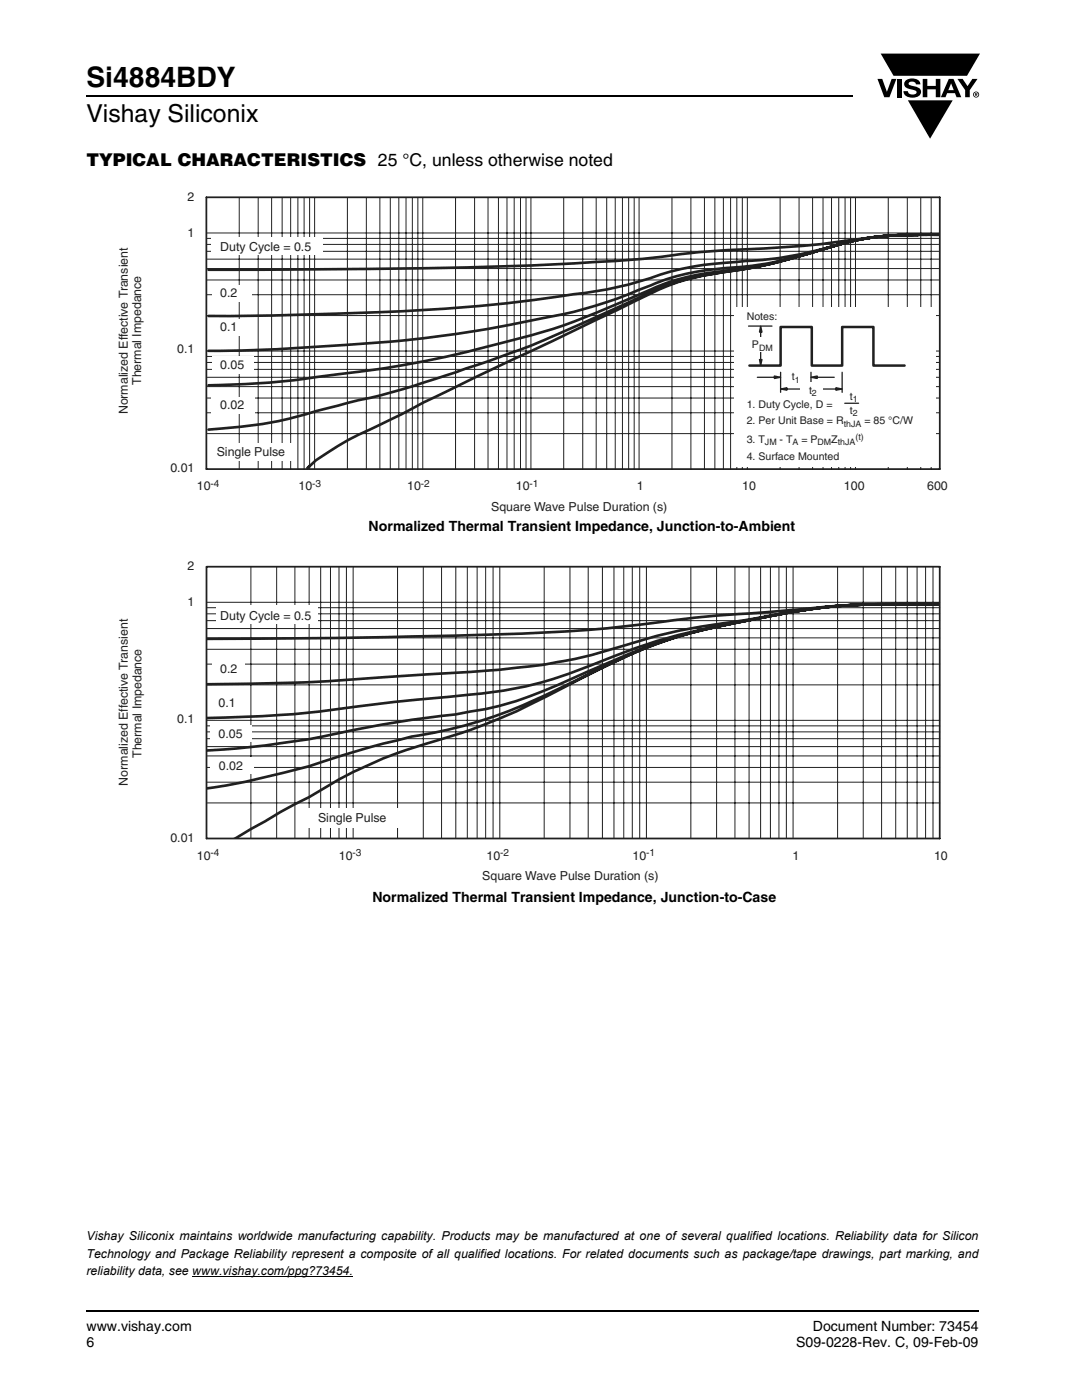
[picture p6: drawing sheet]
<svg xmlns="http://www.w3.org/2000/svg" width="216mm" height="279mm" viewBox="0 0 216 279" stroke-linecap="round" stroke-linejoin="round" font-family="sans-serif">
<path d="M17.1 18.9h.2v.3h-.2zM17.1 261.5h.2v.4h-.2z" fill="#000"/>
<path d="M17.3 19.1h152.9M17.3 261.7h178.1" fill="none" stroke="#000" stroke-width=".36"/>
<path d="M175.1 10.7h20.4v17h-20.4z" fill="#fff"/>
<g fill="#000">
<path d="M175.1 15.7h.9l1 2.6 .9-2.6h1l-1.4 3.7h-1.1zM179 15.7h.9v3.7h-.9zM180.7 16.1a2.09 2.09 0 0 1 2.9 .3v.4h-.8a.79 .79 0 0 0-.7-.5 .79 .79 0 0 0-.8 .4l.2 .3 1 .3a1.09 1.09 0 0 1 1.3 1 1.09 1.09 0 0 1-1.1 1.1 1.74 1.74 0 0 1-2.4-1.2h.9a.96 .96 0 0 0 .8 .7 .96 .96 0 0 0 .9-.5 1.31 1.31 0 0 0-1.2-.6 1.05 1.05 0 0 1-1.1-.5 1.05 1.05 0 0 1 .1-1.2zM184.1 15.7h.9v1.5h1.7v-1.5h.9v3.7h-.9v-1.6h-1.7v1.6h-.9zM191 15.7h1.1l1 1.5 .9-1.5h1.1l-1.6 2.3v1.4h-.9v-1.4zM175.7 10.7h19.8l-2.5 4.4h-3.9h-10.8zM181.2 20h8.9l-4.5 7.7z"/>
<path d="M189.8 16.6l.5 1.4h-1.1zM189.3 15.7l-1.6 3.7h1l.3-.8h1.6l.3 .8h.9l-1.5-3.7z"/>
<path d="M194.7 18.6l.2 .1v.1h-.2zM194.5 18.5v.7h.2v-.3l.3 .3-.1-.3 .1-.2v-.1z"/>
<path d="M194.3 18.9a.46 .46 0 0 1 .9 0 .46 .46 0 0 1-.9 0zM194.2 18.9a.61 .61 0 0 0 1.2 0 .61 .61 0 0 0-1.2 0z"/>
</g>
<path d="M38.4 254.8h32" fill="none" stroke="#000" stroke-width=".2"/>
<path d="M23.4 38.3h166.4v64.1h-166.4z" fill="#fff"/>
<path d="M179.2 46.9h4a128.9 128.9 0 0 0-19.3 1.8 375.3 375.3 0 0 1-21.3 1.4l-3.7 .3a221.8 221.8 0 0 1-23.8 2.1 1453 1453 0 0 1-71.4 1.3h-2.1M181 46.9h2.2a55.9 55.9 0 0 0-18.5 2.6 68.4 68.4 0 0 1-15.8 2.6l-2.1 .2a58.7 58.7 0 0 0-18.9 3.8 81.4 81.4 0 0 1-14.9 2.9 374.1 374.1 0 0 1-48.5 3.7l-13.3 .3-9.6 .1M183 46.9h.2h-2.1a53 53 0 0 0-17.2 2.9 75.3 75.3 0 0 1-21.1 3.9 42.3 42.3 0 0 0-12.9 3.3l-2.5 .9a88.3 88.3 0 0 1-20.2 5.8 251.1 251.1 0 0 1-40.7 5.3l-13.4 .8-11.5 .2M185 46.9a57.5 57.5 0 0 0-21.7 3.1 90.8 90.8 0 0 1-21.9 4.5 44.3 44.3 0 0 0-14 4.3 139 139 0 0 1-26.8 9.5 221.9 221.9 0 0 1-37 6.9 155.3 155.3 0 0 1-22 1.7M187.3 46.9a66.6 66.6 0 0 0-19.7 1.8 131.1 131.1 0 0 1-26.2 6.1 46 46 0 0 0-14.3 4.8l-7 3.2a234.9 234.9 0 0 1-29.1 11.5 174.1 174.1 0 0 1-21.5 6.1l-6.5 1.7a83.7 83.7 0 0 1-21.4 3.6M187.3 46.9h-2.6a56.6 56.6 0 0 0-20.9 3 112 112 0 0 1-21.8 4.8 45.6 45.6 0 0 0-15.5 5.5l-31 14.8-11 5.3-4.3 2.3-4.2 2.1a65.1 65.1 0 0 0-13 7.2l-1.7 1.5 .4-.4" fill="none" stroke="#231f20" stroke-width=".53"/>
<g fill="none" stroke="#231f20" stroke-width=".2">
<path d="M47.7 39.4v54.2M51.5 39.4v54.2M54.2 39.4v54.2M56.3 39.4v54.2M58 39.4v54.2M59.4 39.4v54.2M60.7 39.4v54.2M61.8 39.4v54.2M62.8 39.4v54.2M69.3 39.4v54.2M73.1 39.4v54.2M75.8 39.4v54.2"/>
<path d="M77.9 39.4v54.2M79.6 39.4v54.2M81 39.4v54.2M82.3 39.4v54.2M83.4 39.4v54.2M84.4 39.4v54.2M90.9 39.4v54.2M94.7 39.4v54.2M97.4 39.4v54.2M99.5 39.4v54.2M101.2 39.4v54.2M102.6 39.4v54.2"/>
<path d="M103.9 39.4v54.2M105 39.4v54.2M105.9 39.4v54.2M112.5 39.4v54.2M116.3 39.4v54.2M119 39.4v54.2M121.1 39.4v54.2M122.8 39.4v54.2M124.2 39.4v54.2M125.4 39.4v54.2M126.5 39.4v54.2M127.5 39.4v54.2"/>
<path d="M134.1 39.4v54.2M137.9 39.4v54.2M140.6 39.4v54.2M142.6 39.4v54.2M144.3 39.4v54.2M145.8 39.4v54.2M147 39.4v54.2M148.1 39.4v54.2M149.1 39.4v54.2M155.7 39.4v54.2M159.4 39.4v54.2M162.1 39.4v54.2"/>
<path d="M164.2 39.4v54.2M165.9 39.4v54.2M167.4 39.4v54.2M168.6 39.4v54.2M169.7 39.4v54.2M170.7 39.4v54.2M177.2 39.4v54.2M181 39.4v54.2M183.7 39.4v54.2M185.8 39.4v54.2M41.2 50.2h146.3M41.2 48.8h146.3"/>
<path d="M41.2 51.7h146.3M41.2 58.8h146.3M41.2 55.9h146.3M41.2 53.6h146.3M41.2 47.6h146.3M41.2 46.5h146.3M41.2 70.1h146.3M41.2 79.4h146.3M41.2 77.2h146.3M41.2 75.3h146.3M41.2 73.7h146.3M41.2 72.3h146.3"/>
<path d="M41.2 71.1h146.3M41.2 63h146.3M41.2 86.5h146.3M41.2 82.4h146.3"/>
</g>
<g fill="#fff">
<path d="M42.3 56.8h7.9v3.4h-7.9z"/>
<path d="M42.3 63.6h7.3v3.4h-7.3z"/>
<path d="M42.3 71.1h8.3v3.4h-8.3z"/>
<path d="M42.3 79.2h8.6v3.4h-8.6z"/>
<path d="M41.5 88.5h17.7v3.4h-17.7z"/>
<path d="M42.3 47.5h22.2v3.4h-22.2z"/>
<path d="M146.6 61.2h40.1v31.8h-40.1z"/>
</g>
<path d="M149.4 65.1h4.6M155.8 74.3v4M161.8 74.3v2M168 74.3v4M168.6 80.5h2.7" fill="none" stroke="#231f20" stroke-width=".26"/>
<path d="M155.8 77.6l1.2-.2v.5z" fill="#231f20"/>
<path d="M155.8 77.6l1.2-.2v.5zM156.6 77.6h3.8" fill="none" stroke="#231f20" stroke-width=".26"/>
<path d="M166.8 77.4l1.2 .2-1.2 .3z" fill="#231f20"/>
<path d="M163.4 77.6h3.8M166.8 77.4l1.2 .2-1.2 .3z" fill="none" stroke="#231f20" stroke-width=".26"/>
<path d="M154.5 75l1.3 .3-1.3 .2z" fill="#231f20"/>
<path d="M151.1 75.3h3.8M154.5 75l1.3 .3-1.3 .2z" fill="none" stroke="#231f20" stroke-width=".26"/>
<path d="M161.8 75.3l1.3-.3v.5z" fill="#231f20"/>
<path d="M161.8 75.3l1.3-.3v.5zM162.7 75.3h3.8" fill="none" stroke="#231f20" stroke-width=".26"/>
<g fill="#fff">
<path d="M156.3 73.6h4.5v3h-4.5z"/>
<path d="M159.8 76.3h4.4v2.9h-4.4z"/>
</g>
<path d="M151.5 71.8h.5l-.2 1.2z" fill="#231f20"/>
<path d="M151.5 71.8h.5l-.2 1.2zM151.8 68.5v3.6" fill="none" stroke="#231f20" stroke-width=".26"/>
<path d="M151.8 65.1l.2 1.2h-.5z" fill="#231f20"/>
<path d="M151.8 65.1l.2 1.2h-.5zM151.8 65.9v3.7" fill="none" stroke="#231f20" stroke-width=".26"/>
<path d="M148.3 67.3h7v2.9h-7z" fill="#fff"/>
<path d="M149.5 73h6.3v-7.7h6.2v7.7h6v-7.7h6.3v7.7h6.2" fill="none" stroke="#231f20" stroke-width=".5"/>
<path d="M41.2 39.4v54.2M41.2 39.4h146.3M187.5 39.4v54.2h-146.3" fill="none" stroke="#231f20" stroke-width=".35"/>
<path d="M23.4 112h166.4v64.1h-166.4z" fill="#fff"/>
<path d="M187.5 120.6a218.5 218.5 0 0 0-32 1.4 295.8 295.8 0 0 0-24.5 2.2 319.4 319.4 0 0 1-39.1 2.6l-24.1 .5-26.5 .2M187.5 120.6a191.4 191.4 0 0 0-24.7 .8l-13.5 2.3a127.9 127.9 0 0 0-23 4.6l-2.7 .8a92.4 92.4 0 0 1-20.5 4.2l-9.3 .8-16 1a399.7 399.7 0 0 1-36.5 1.5M187.5 120.6a191.3 191.3 0 0 0-24.7 .8l-8.1 1.4a240.6 240.6 0 0 0-24.4 5.4l-7.6 2.7a98.2 98.2 0 0 1-22 6.9l-9.5 1.1a611 611 0 0 0-30.8 3.5l-9.3 .6-9.8 .3M187.5 120.6h-4a124.9 124.9 0 0 0-31.2 2.6 128.5 128.5 0 0 0-20.4 4.9l-6 2.2-7.2 3.1a199.4 199.4 0 0 1-15.6 6.5 92.5 92.5 0 0 1-18.4 3.4l-12.4 2a170.5 170.5 0 0 1-31 4.5M187.5 120.6h-8.9a127 127 0 0 0-29.2 3.2 98.4 98.4 0 0 0-30.7 10.1l-2.9 1.4a116 116 0 0 1-25.7 10.2l-4.8 1a140.6 140.6 0 0 0-20.7 5.4l-2.9 1-8.7 2.2a108.9 108.9 0 0 1-11.7 2.2M187.5 120.6a178.4 178.4 0 0 0-25.4 .9 311.2 311.2 0 0 0-25.6 5.2 106.6 106.6 0 0 0-20.8 8.9l-3.3 1.7a130.4 130.4 0 0 1-29.5 11.8l-1.2 .4a82.1 82.1 0 0 0-20 9.6l-5.7 2.9-8.8 5.2" fill="none" stroke="#231f20" stroke-width=".53"/>
<g fill="none" stroke="#231f20" stroke-width=".2">
<path d="M50.1 113.1v54.2M55.2 113.1v54.2M58.8 113.1v54.2M61.7 113.1v54.2M64 113.1v54.2M65.9 113.1v54.2M67.6 113.1v54.2M69.1 113.1v54.2M70.5 113.1v54.2M79.3 113.1v54.2M84.5 113.1v54.2M88.1 113.1v54.2"/>
<path d="M90.9 113.1v54.2M93.2 113.1v54.2M95.2 113.1v54.2M96.9 113.1v54.2M98.4 113.1v54.2M99.7 113.1v54.2M108.6 113.1v54.2M113.7 113.1v54.2M117.4 113.1v54.2M120.2 113.1v54.2M122.5 113.1v54.2M124.5 113.1v54.2"/>
<path d="M126.2 113.1v54.2M127.6 113.1v54.2M129 113.1v54.2M137.8 113.1v54.2M143 113.1v54.2M146.6 113.1v54.2M149.5 113.1v54.2M151.8 113.1v54.2M153.7 113.1v54.2M155.4 113.1v54.2M156.9 113.1v54.2M158.2 113.1v54.2"/>
<path d="M167.1 113.1v54.2M172.2 113.1v54.2M175.9 113.1v54.2M178.7 113.1v54.2M181 113.1v54.2M183 113.1v54.2M184.7 113.1v54.2M186.2 113.1v54.2M41.2 123.9h146.3M41.2 122.5h146.3M41.2 125.4h146.3M41.2 136.7h146.3"/>
<path d="M41.2 132.5h146.3M41.2 129.6h146.3M41.2 127.3h146.3M41.2 121.3h146.3M41.2 120.2h146.3M41.2 143.8h146.3M41.2 156.1h146.3M41.2 153.2h146.3M41.2 150.9h146.3M41.2 149h146.3M41.2 147.4h146.3M41.2 146.1h146.3"/>
<path d="M41.2 144.9h146.3M41.2 160.2h146.3"/>
</g>
<g fill="#fff">
<path d="M42.3 131.8h6.4v3.4h-6.4z"/>
<path d="M41.9 144.7h8.3v3.4h-8.3z"/>
<path d="M42 151.1h8.6v3.4h-8.6z"/>
<path d="M61.3 161.3h18.5v4h-18.5z"/>
<path d="M43 120.8h20.3v3.8h-20.3z"/>
</g>
<path d="M41.2 113.1v54.2h146.3v-54.2M41.2 113.1h146.3" fill="none" stroke="#231f20" stroke-width=".35"/>
<text font-size="5.6" x="17.3" y="17.4">Si4884BDY</text>
<text font-size="4.9" x="17.3" y="24.4">Vishay Siliconix</text>
<text font-size="3.5" x="17.3" y="33">TYPICAL CHARACTERISTICS 25 °C, unless otherwise noted</text>
<g font-size="2.8">
<text x="73.6" y="105.9">Normalized Thermal Transient Impedance, Junction-to-Ambient</text>
<text x="74.3" y="179.9">Normalized Thermal Transient Impedance, Junction-to-Case</text>
<text x="17.3" y="265.6">www.vishay.com</text>
<text x="17.3" y="268.8">6</text>
<text x="158.9" y="268.8">S09-0228-Rev. C, 09-Feb-09</text>
<text x="162.2" y="265.6">Document Number: 73454</text>
</g>
<g font-size="2.5" fill="#231f20">
<text x="37.4" y="40">2</text>
<text x="37.4" y="47.2">1</text>
<text x="44" y="50">Duty Cycle = 0.5</text>
<text x="44" y="59.4">0.2</text>
<text x="35.4" y="70.5">0.1</text>
<text x="44" y="66.1">0.1</text>
<text x="28.2" y="76.8" transform="rotate(-90 28.2 76.8)">Thermal Impedance</text>
<text x="44" y="73.6">0.05</text>
<text x="25.5" y="82.7" transform="rotate(-90 25.5 82.7)">Normalized Effective Transient</text>
<text x="44" y="81.7">0.02</text>
<text x="34" y="94.2">0.01</text>
<text x="43.2" y="91">Single Pulse</text>
<text x="39.3" y="97.9">10</text>
<text x="59.6" y="97.9">10</text>
<text x="81.3" y="97.9">10</text>
<text x="98" y="101.9">Square Wave Pulse Duration (s)</text>
<text x="103" y="97.9">10</text>
<text x="127.1" y="97.9">1</text>
<text x="148.1" y="97.9">10</text>
<text x="168.4" y="97.9">100</text>
<text x="185" y="97.9">600</text>
<text x="37.4" y="113.7">2</text>
<text x="37.4" y="120.9">1</text>
<text x="44" y="123.7">Duty Cycle = 0.5</text>
<text x="44" y="134.3">0.2</text>
<text x="43.6" y="141.1">0.1</text>
<text x="35.4" y="144.2">0.1</text>
<text x="43.6" y="147.2">0.05</text>
<text x="28.2" y="151.2" transform="rotate(-90 28.2 151.2)">Thermal Impedance</text>
<text x="43.7" y="153.6">0.02</text>
<text x="25.5" y="156.8" transform="rotate(-90 25.5 156.8)">Normalized Effective Transient</text>
<text x="34" y="168">0.01</text>
<text x="63.5" y="164.1">Single Pulse</text>
<text x="39.3" y="171.6">10</text>
<text x="67.6" y="171.6">10</text>
<text x="97.1" y="171.6">10</text>
<text x="126.2" y="171.6">10</text>
<text x="158.1" y="171.6">1</text>
<text x="186.4" y="171.6">10</text>
<text x="96.2" y="175.6">Square Wave Pulse Duration (s)</text>
</g>
<g font-size="2.5">
<text x="17.3" y="247.5">Vishay Siliconix maintains worldwide manufacturing capability. Products may be manufactured at one of several qualified locations. Reliability data for Silicon</text>
<text x="17.3" y="251">Technology and Package Reliability represent a composite of all qualified locations. For related documents such as package/tape drawings, part marking, and</text>
<text x="17.3" y="254.6">reliability data, see www.vishay.com/ppg?73454.</text>
</g>
<g font-size="2.1" fill="#231f20">
<text x="149" y="63.8">Notes:</text>
<text x="150" y="69.5">P</text>
<text x="158" y="75.9">t</text>
<text x="149" y="81.4">1. Duty Cycle, D =</text>
<text x="161.4" y="78.6">t</text>
<text x="169.6" y="79.7">t</text>
<text x="169.6" y="82.6">t</text>
<text x="149" y="88.4">3. T</text>
<text x="149" y="84.7">2. Per Unit Base = R</text>
<text x="155.6" y="88.4">- T</text>
<text x="159.9" y="88.4">= P</text>
<text x="165.9" y="88.4">Z</text>
<text x="172.5" y="84.7">= 85 °C/W</text>
<text x="149" y="91.8">4. Surface Mo</text>
<text x="162.2" y="91.8">unted</text>
</g>
<g font-size="2" fill="#231f20">
<text x="42" y="97.1">-4</text>
<text x="62.3" y="97.1">-3</text>
<text x="84" y="97.1">-2</text>
<text x="105.7" y="97.1">-1</text>
<text x="42" y="170.8">-4</text>
<text x="70.3" y="170.8">-3</text>
<text x="99.8" y="170.8">-2</text>
<text x="128.9" y="170.8">-1</text>
</g>
<g font-size="1.8" fill="#231f20">
<text x="151.5" y="70">DM</text>
<text x="158.6" y="76.4">1</text>
<text x="162" y="79">2</text>
<text x="170.1" y="80.2">1</text>
<text x="170.1" y="83">2</text>
<text x="152.6" y="88.9">JM</text>
<text x="158.1" y="88.9">A</text>
<text x="163.1" y="88.9">DM</text>
<text x="167.2" y="88.9">thJA</text>
<text x="168.4" y="85.2">thJA</text>
<text x="170.7" y="87.8">(t)</text>
</g>
</svg>
